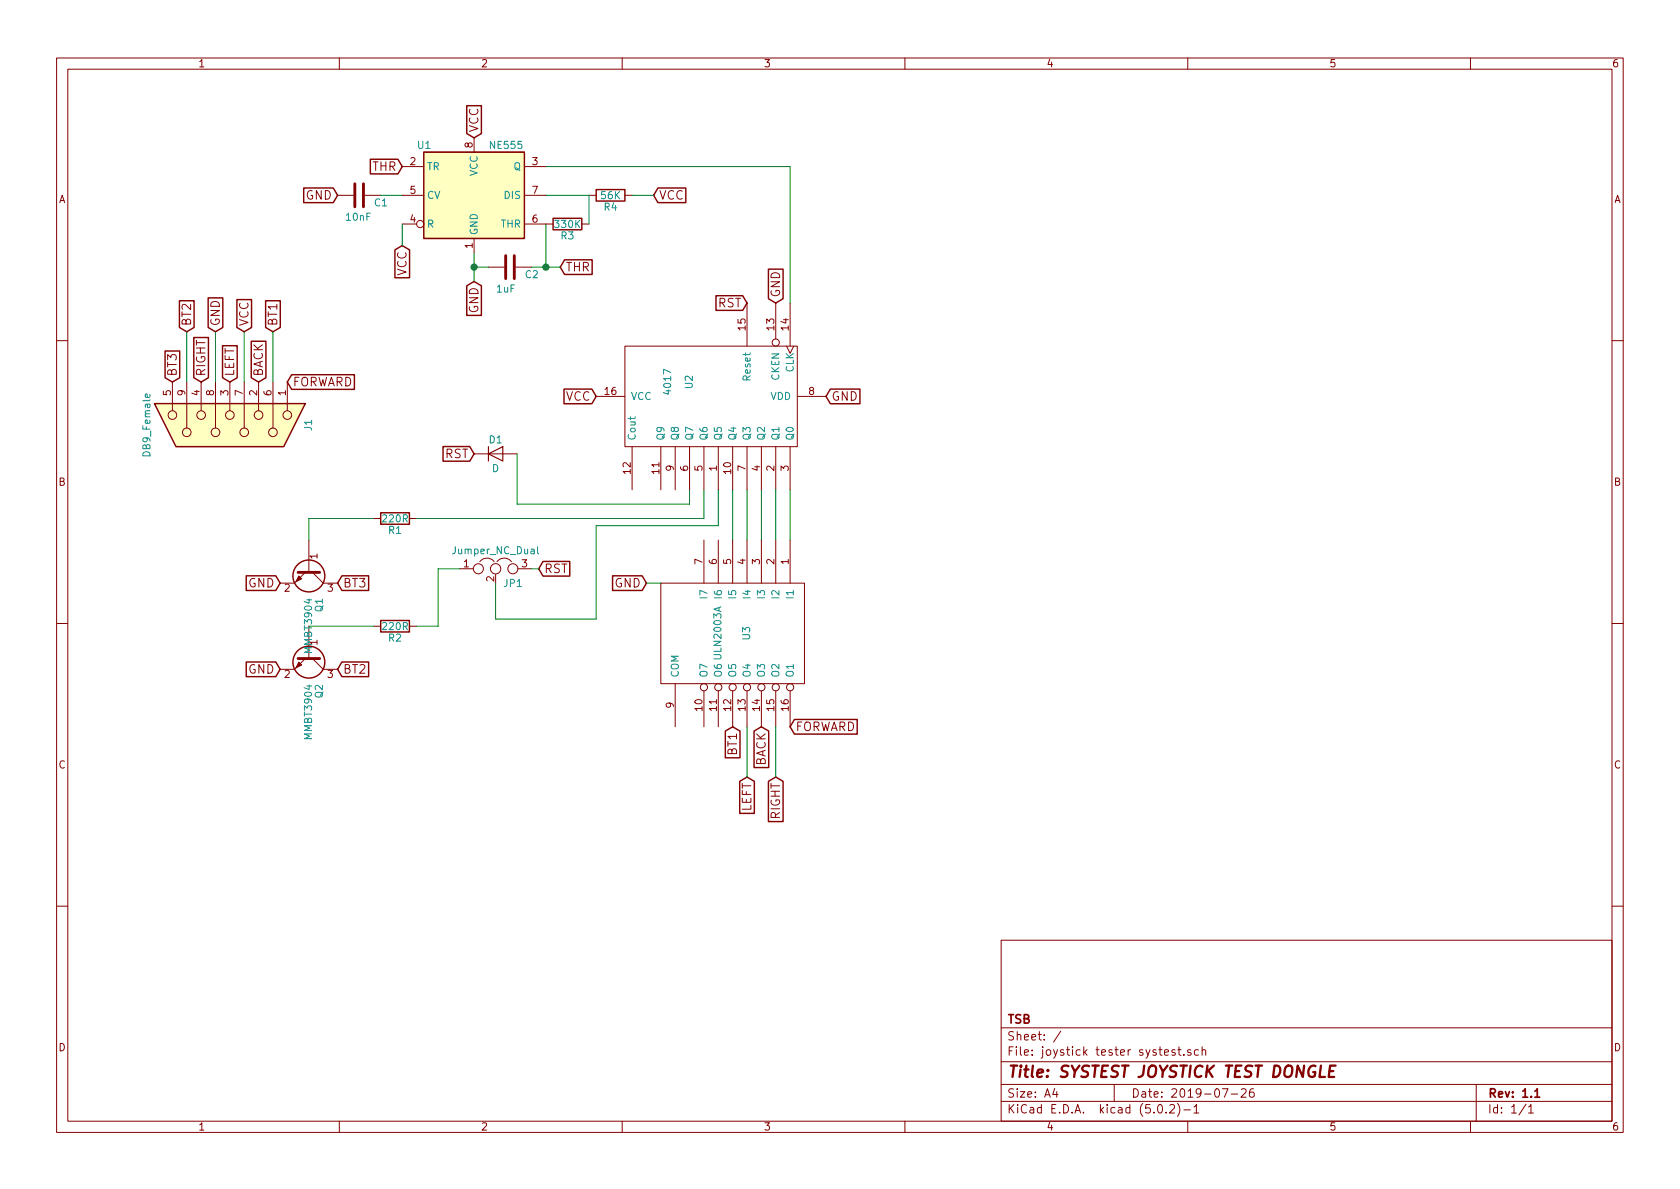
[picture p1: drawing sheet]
EESchema Schematic File Version 4
LIBS:joystick tester systest-cache
EELAYER 26 0
EELAYER END
$Descr A4 11693 8268
encoding utf-8
Sheet 1 1
Title "SYSTEST JOYSTICK TEST DONGLE"
Date "2019-07-26"
Rev "1.1"
Comp "TSB"
Comment1 ""
Comment2 ""
Comment3 ""
Comment4 ""
$EndDescr
$Comp
L joystick-tester-systest-rescue:NE555-joystick-tester-systest-rescue U1
U 1 1
P 3300 1350
F 0 "U1" H 2900 1700 50  0000 L CNN
F 1 "NE555" H 3400 1700 50  0000 L CNN
F 2 "Housings_SOIC:SOIC-8_3.9x4.9mm_Pitch1.27mm" H 3300 1350 50  0001 C CNN
F 3 "" H 3300 1350 50  0001 C CNN
	1    3300 1350
	1    0    0    -1  
$EndComp
$Comp
L joystick-tester-systest-rescue:DB9_Female-joystick-tester-systest-rescue J1
U 1 1
P 1600 2950
F 0 "J1" H 1600 3500 50  0000 C CNN
F 1 "DB9_Female" H 1600 2375 50  0000 C CNN
F 2 "libs:DB9F_CI" H 1600 2950 50  0001 C CNN
F 3 "" H 1600 2950 50  0001 C CNN
	1    1600 2950
	0    1    1    0   
$EndComp
Text GLabel 1700 2300 1    60   Input ~ 0
VCC
Text GLabel 1500 2300 1    60   Input ~ 0
GND
Text GLabel 5750 2750 2    60   Input ~ 0
GND
Text GLabel 4150 2750 0    60   Input ~ 0
VCC
$Comp
L device:R R4
U 1 1
P 4250 1350
F 0 "R4" V 4330 1350 50  0000 C CNN
F 1 "56K" V 4250 1350 50  0000 C CNN
F 2 "Resistors_SMD:R_0805_HandSoldering" V 4180 1350 50  0001 C CNN
F 3 "" H 4250 1350 50  0001 C CNN
	1    4250 1350
	0    1    1    0   
$EndComp
Text GLabel 3300 950  1    60   Input ~ 0
VCC
Text GLabel 3300 1950 3    60   Input ~ 0
GND
Text GLabel 4550 1350 2    60   Input ~ 0
VCC
$Comp
L device:R R3
U 1 1
P 3950 1550
F 0 "R3" V 4030 1550 50  0000 C CNN
F 1 "330K" V 3950 1550 50  0000 C CNN
F 2 "Resistors_SMD:R_0805_HandSoldering" V 3880 1550 50  0001 C CNN
F 3 "" H 3950 1550 50  0001 C CNN
	1    3950 1550
	0    1    1    0   
$EndComp
Text GLabel 3900 1850 2    60   Input ~ 0
THR
Text GLabel 2800 1150 0    60   Input ~ 0
THR
$Comp
L device:C C1
U 1 1
P 2500 1350
F 0 "C1" V 2550 1450 50  0000 L CNN
F 1 "10nF" V 2650 1250 50  0000 L CNN
F 2 "Capacitors_SMD:C_0805_HandSoldering" H 2538 1200 50  0001 C CNN
F 3 "" H 2500 1350 50  0001 C CNN
	1    2500 1350
	0    1    1    0   
$EndComp
Text GLabel 2350 1350 0    60   Input ~ 0
GND
Text GLabel 2800 1700 3    60   Input ~ 0
VCC
Text GLabel 5400 2100 1    60   Input ~ 0
GND
Text GLabel 5200 2100 0    60   Input ~ 0
RST
$Comp
L joystick-tester-systest-rescue:4017-RESCUE-joystick_tester_systest-joystick-tester-systest-rescue U2
U 1 1
P 4950 2750
F 0 "U2" H 4850 2600 50  0000 C CNN
F 1 "4017" H 4850 2450 50  0000 C CNN
F 2 "SMD_Packages:SO-16-N" H 4950 2750 60  0001 C CNN
F 3 "" H 4950 2750 60  0001 C CNN
	1    4950 2750
	0    1    1    0   
$EndComp
$Comp
L device:C C2
U 1 1
P 3550 1850
F 0 "C2" V 3600 1950 50  0000 L CNN
F 1 "1uF" V 3700 1750 50  0000 L CNN
F 2 "Capacitors_SMD:C_0805_HandSoldering" H 3588 1700 50  0001 C CNN
F 3 "" H 3550 1850 50  0001 C CNN
	1    3550 1850
	0    1    1    0   
$EndComp
$Comp
L joystick-tester-systest-rescue:ULN2003A-RESCUE-joystick_tester_systest-joystick-tester-systest-rescue U3
U 1 1
P 5100 4400
F 0 "U3" H 5100 4500 50  0000 C CNN
F 1 "ULN2003A" H 5100 4300 50  0000 C CNN
F 2 "SMD_Packages:SO-16-N" H 5100 5100 50  0001 C CNN
F 3 "" H 5100 4400 50  0000 C CNN
	1    5100 4400
	0    1    1    0   
$EndComp
Text GLabel 4500 4050 0    60   Input ~ 0
GND
Text GLabel 1200 2650 1    60   Input ~ 0
BT3
Text GLabel 1300 2300 1    60   Input ~ 0
BT2
Text GLabel 1950 4050 0    60   Input ~ 0
GND
Text GLabel 1950 4650 0    60   Input ~ 0
GND
Text GLabel 2350 4650 2    60   Input ~ 0
BT2
Text GLabel 2350 4050 2    60   Input ~ 0
BT3
Text GLabel 5500 5050 2    60   Input ~ 0
FORWARD
Text GLabel 2000 2650 2    60   Input ~ 0
FORWARD
Text GLabel 5100 5050 3    60   Input ~ 0
BT1
Text GLabel 1900 2300 1    60   Input ~ 0
BT1
Text GLabel 5300 5050 3    60   Input ~ 0
BACK
Text GLabel 1800 2650 1    60   Input ~ 0
BACK
Text GLabel 1600 2650 1    60   Input ~ 0
LEFT
Text GLabel 5200 5400 3    60   Input ~ 0
LEFT
Text GLabel 5400 5400 3    60   Input ~ 0
RIGHT
Text GLabel 1400 2650 1    60   Input ~ 0
RIGHT
$Comp
L device:R R1
U 1 1
P 2750 3600
F 0 "R1" V 2830 3600 50  0000 C CNN
F 1 "220R" V 2750 3600 50  0000 C CNN
F 2 "Resistors_SMD:R_0805_HandSoldering" V 2680 3600 50  0001 C CNN
F 3 "" H 2750 3600 50  0001 C CNN
	1    2750 3600
	0    1    1    0   
$EndComp
$Comp
L device:R R2
U 1 1
P 2750 4350
F 0 "R2" V 2830 4350 50  0000 C CNN
F 1 "220R" V 2750 4350 50  0000 C CNN
F 2 "Resistors_SMD:R_0805_HandSoldering" V 2680 4350 50  0001 C CNN
F 3 "" H 2750 4350 50  0001 C CNN
	1    2750 4350
	0    1    1    0   
$EndComp
$Comp
L device:Jumper_NC_Dual JP1
U 1 1
P 3450 3950
F 0 "JP1" H 3500 3850 50  0000 L CNN
F 1 "Jumper_NC_Dual" H 3450 4050 50  0000 C BNN
F 2 "Pin_Headers:Pin_Header_Straight_1x03_Pitch1.27mm" H 3450 3950 50  0001 C CNN
F 3 "" H 3450 3950 50  0001 C CNN
	1    3450 3950
	1    0    0    -1  
$EndComp
Text GLabel 3750 3950 2    60   Input ~ 0
RST
Wire Wire Line
	3300 1750 3300 1850
Wire Wire Line
	1500 2650 1500 2300
Wire Wire Line
	1700 2650 1700 2300
Connection ~ 3300 1850
Wire Wire Line
	3800 1550 3800 1850
Wire Wire Line
	3700 1850 3800 1850
Connection ~ 3800 1850
Wire Wire Line
	3400 1850 3300 1850
Wire Wire Line
	2650 1350 2800 1350
Wire Wire Line
	2800 1550 2800 1700
Wire Wire Line
	3800 1150 5500 1150
Wire Wire Line
	5500 1150 5500 2100
Wire Wire Line
	4550 1350 4400 1350
Wire Wire Line
	4100 1350 3800 1350
Wire Wire Line
	4100 1350 4100 1550
Wire Wire Line
	5500 3400 5500 3750
Wire Wire Line
	5400 3750 5400 3400
Wire Wire Line
	5300 3400 5300 3750
Wire Wire Line
	5200 3750 5200 3400
Wire Wire Line
	5100 3400 5100 3750
Wire Wire Line
	4500 4050 4600 4050
Wire Wire Line
	1900 2300 1900 2650
Wire Wire Line
	1300 2300 1300 2650
Wire Wire Line
	5200 5050 5200 5400
Wire Wire Line
	5400 5050 5400 5400
Wire Wire Line
	4900 3600 4900 3400
Wire Wire Line
	2600 3600 2150 3600
Wire Wire Line
	2150 3600 2150 3750
Wire Wire Line
	4800 3500 4800 3400
Wire Wire Line
	5000 3400 5000 3650
Wire Wire Line
	2600 4350 2150 4350
Wire Wire Line
	2900 3600 4900 3600
Wire Wire Line
	4800 3500 3600 3500
Wire Wire Line
	5000 3650 4150 3650
Wire Wire Line
	4150 3650 4150 4300
Wire Wire Line
	4150 4300 3450 4300
Wire Wire Line
	3450 4300 3450 4050
Wire Wire Line
	3700 3950 3750 3950
Wire Wire Line
	3200 3950 3050 3950
Wire Wire Line
	3050 3950 3050 4350
Wire Wire Line
	3050 4350 2900 4350
$Comp
L joystick-tester-systest-rescue:MMBT3904-joystick-tester-systest-rescue Q2
U 1 1
P 2150 4550
F 0 "Q2" H 2350 4625 50  0000 L CNN
F 1 "MMBT3904" H 2350 4550 50  0000 L CNN
F 2 "TO_SOT_Packages_SMD:SOT-23" H 2350 4475 50  0001 L CIN
F 3 "" H 2150 4550 50  0001 L CNN
	1    2150 4550
	0    1    1    0   
$EndComp
$Comp
L joystick-tester-systest-rescue:MMBT3904-joystick-tester-systest-rescue Q1
U 1 1
P 2150 3950
F 0 "Q1" H 2350 4025 50  0000 L CNN
F 1 "MMBT3904" H 2350 3950 50  0000 L CNN
F 2 "TO_SOT_Packages_SMD:SOT-23" H 2350 3875 50  0001 L CIN
F 3 "" H 2150 3950 50  0001 L CNN
	1    2150 3950
	0    1    1    0   
$EndComp
$Comp
L device:D D1
U 1 1
P 3450 3150
F 0 "D1" H 3450 3250 50  0000 C CNN
F 1 "D" H 3450 3050 50  0000 C CNN
F 2 "Diodes_SMD:D_SOD-123" H 3450 3150 50  0001 C CNN
F 3 "" H 3450 3150 50  0001 C CNN
	1    3450 3150
	1    0    0    -1  
$EndComp
Text GLabel 3300 3150 0    60   Input ~ 0
RST
Wire Wire Line
	3600 3500 3600 3150
Wire Wire Line
	3300 1850 3300 1950
Wire Wire Line
	3800 1850 3900 1850
$EndSCHEMATC
